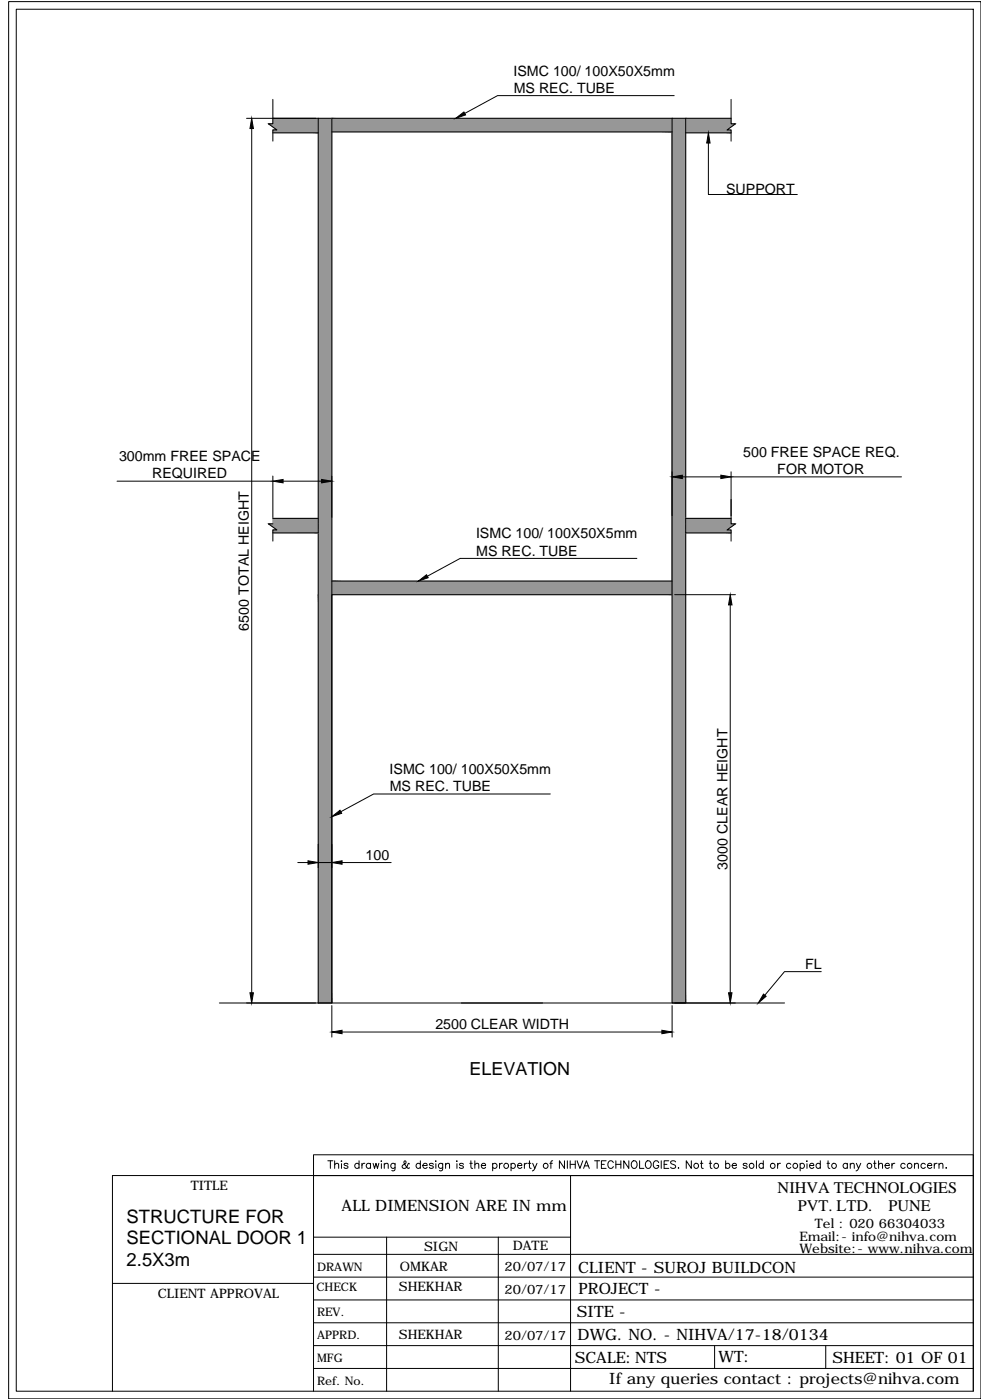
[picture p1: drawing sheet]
<svg xmlns="http://www.w3.org/2000/svg" width="594mm" height="841mm" viewBox="0 0 594 841" stroke-linecap="round" stroke-linejoin="round" font-family="sans-serif">
<!-- layer: 0 -->
<g fill="#979797" stroke="#979797" stroke-width=".6">
<path d="M191 71v286h8zM191 71h8v286z"/>
<path d="M191 357v246h8zM191 357h8v246z"/>
<path d="M412 71v3h27zM412 71h27v3z"/>
<path d="M164 71v3h27zM164 71h27v3z"/>
<path d="M412 74v4h25zM412 74h30l-5 4z"/>
<path d="M161 74l5 4h25zM161 74h30v4z"/>
<path d="M412 78v2h27zM412 78h27v2z"/>
<path d="M164 78v2h27zM164 78h27v2z"/>
<path d="M199 71v8h205zM199 71h205v8z"/>
<path d="M199 349v8h205zM199 349h205v8z"/>
<path d="M404 71v532h8zM404 71h8v532z"/>
<path d="M412 311v4h27zM412 311h27v4z"/>
<path d="M164 311v4h27zM164 311h27v4z"/>
<path d="M412 315v3h25zM412 315h30l-5 3z"/>
<path d="M161 315l5 3h25zM161 315h30v3z"/>
<path d="M412 318v2h27zM412 318h27v2z"/>
<path d="M164 318v2h27zM164 318h27v2z"/>
</g>
<g fill="none" stroke="#000" stroke-width=".6">
<path d="M5 1h584v839h-584zM10 6h575v830h-575zM164 60v14h-3l5 4h-2v7M405 57h-106l-20 11M439 60v14h3l-5 4h2v7M148 71h43M151 77v519M164 80h27M191 71h8v532h-8zM199 79h205M199 71h205M404 71v286h-205v246"/>
<path d="M404 71h8v532h-8zM412 71h27M412 80h27M426 86v31h53M70 289h94M164 286v25h27v9h-27M170 289h23M199 286v25M404 283v27M410 286h23M439 283v27M439 286h103"/>
<path d="M164 315h-3l5 3h-2v7M439 300v15h3l-5 3h2v7M439 311h-27v9h27M383 335h-107l-19 11M199 349h205M405 357h37M439 363v233M331 477h-107l-19 11M179 518h6M191 507v14M191 518h8M199 507v14"/>
<path d="M205 518h30M493 584h-22l-12 14M132 603h339M199 604v19M205 620h193M404 604v19M197 697h3M198 697v5M201 700l1-1h1v3M201 697v5M205 697v1zM205 699v3"/>
<path d="M209 699h-1h-1l2 2v1h-1l-1-1M216 699a1.4 1.4 0 0 0-2 0 1.4 1.4 0 0 0 0 2 1.4 1.4 0 0 0 2 0M216 697v5M217 699v3M219 699h-1l-1 1M223 699a1.5 1.5 0 0 0-3 0 1.4 1.4 0 0 0 0 2 1.5 1.5 0 0 0 3 0M223 699v3M224 699l1 3 1-3 1 3 1-3M229 698h.1M229 699v3M231 700l1-1h1v3M231 699v3"/>
<path d="M237 699v4h-2M237 699a1.4 1.4 0 0 0-2 0 1.4 1.4 0 0 0 0 2 1.4 1.4 0 0 0 2 0M246 699h-1a2.7 2.7 0 0 1-3 2v-1l2-2-1-1v1v2l2 2h1v-1M253 699a1.5 1.5 0 0 0-3 0 1.4 1.4 0 0 0 0 2 1.5 1.5 0 0 0 3 0M253 697v5M260 699h-1h-1l2 2v1h-1l-1-1M262 697v1zM262 699v3M266 699v4h-2M266 699a1.4 1.4 0 0 0-2 0 1.4 1.4 0 0 0 0 2 1.4 1.4 0 0 0 2 0M268 700l1-1h1v3M268 699v3"/>
<path d="M274 698h1zM274 699v3M278 699h-2l2 2v1h-1l-1-1M282 699h2M283 697v4l1 1M285 700l1-1h1l1 3M285 697v5M296 699a1.5 1.5 0 0 1 2 0 1.5 1.5 0 0 1 0 2 1.5 1.5 0 0 1-2 0M296 699v4M300 699v3M302 699h-1l-1 1M307 699a1.4 1.4 0 0 1 2 0 1.4 1.4 0 0 1 0 2 1.4 1.4 0 0 1-2 0"/>
<path d="M307 699v4M315 699v3M317 699h-1l-1 1M317 699h2M318 697v4l1 1M320 699l1 3 2-3M330 699h2M332 697l-1 1v4M339 697v5l-3-5v5M341 697v5M343 697v5M343 699h3"/>
<path d="M346 697v5M347 697l1 5 2-5M357 697h3M359 697v5M361 699h2M364 697h-3v5h3M368 698a1.7 1.7 0 0 0-1-1 1.7 1.7 0 0 0-2 2v1a1.7 1.7 0 0 0 2 2 1.7 1.7 0 0 0 1-1M370 699h3M370 697v5M373 697v5M378 697v5l-3-5v5M380 698a2.1 2.1 0 0 1 3 2 2.1 2.1 0 0 1-3 2l-1-2z"/>
<path d="M384 697v5h3M389 698a2.1 2.1 0 0 1 2 2 2.1 2.1 0 0 1-2 2l-1-2zM396 698a1.7 1.7 0 0 0-2-1 1.7 1.7 0 0 0-2 2v1a1.6 1.6 0 0 0 2 2 1.6 1.6 0 0 0 2-2h-1M397 697v5M399 699h2M402 697h-3v5h3M406 698l-1-1-2 1v1l2 1 1 1-1 1-2-1M415 697v5l-3-5v5M421 699h1M421 697v4l1 1M426 699h2M427 697v4l1 1"/>
<path d="M436 699a1.4 1.4 0 0 1 2 0 1.4 1.4 0 0 1 0 2 1.4 1.4 0 0 1-2 0M436 697v5M449 699h-1h-2l3 2v1h-2l-1-1M454 697v5M458 699a1.4 1.4 0 0 0-2 0 1.4 1.4 0 0 0 0 2 1.4 1.4 0 0 0 2 0M458 697v5M467 699v3M469 699h-1l-1 1M475 699a1.4 1.4 0 0 0-2 0 1.4 1.4 0 0 0 0 2 1.4 1.4 0 0 0 2 0M481 699a1.4 1.4 0 0 1 2 0 1.4 1.4 0 0 1 0 2 1.4 1.4 0 0 1-2 0M481 699v4M485 698h.1"/>
<path d="M485 699v3M493 699a1.4 1.4 0 0 0-2 0 1.4 1.4 0 0 0 0 2 1.4 1.4 0 0 0 2 0M493 697v5M497 699h1M497 697v4l2 1M509 699a1.4 1.4 0 0 0-2 0 1.4 1.4 0 0 0 0 2 1.4 1.4 0 0 0 2 0M509 699v3M511 700l1-1h1v3M511 699v3M514 699l2 3 1-3M525 699h1M525 697v4l1 1"/>
<path d="M528 700l1-1h1v3M528 697v5M536 699v3M537 699h-1v1M544 699a1.4 1.4 0 0 0-2 0 1.4 1.4 0 0 0 0 2 1.4 1.4 0 0 0 2 0M549 700l1-1h1l1 3M549 699v3M556 699a1.5 1.5 0 0 0-2 0 1.5 1.5 0 0 0 0 2 1.5 1.5 0 0 0 2 0M561 699v3M563 699h-1l-1 1M564 700l1-1h1v3M564 699v3"/>
<path d="M188 706v130M254 700h3a1.4 1.4 0 0 0-2-1 1.4 1.4 0 0 0-1 2l1 1 2-1M289 700h3a1.4 1.4 0 0 0-2-1 1.4 1.4 0 0 0-1 2l1 1 2-1M311 700h2a1.4 1.4 0 0 0-1-1 1.4 1.4 0 0 0-1 2l1 1 1-1M321 702l-1 1M343 706v130M351 702l1-5 2 5M351 700h2M408 701v1zM440 700h2a1.4 1.4 0 0 0-2-1 1.4 1.4 0 0 0 0 2l1 1 1-1M486 700h3a1.4 1.4 0 0 0-2-1 1.4 1.4 0 0 0-1 2l1 1 2-1M516 702l-2 1"/>
<path d="M532 700h2a1.4 1.4 0 0 0-2-1 1.4 1.4 0 0 0 0 2l1 1 1-1M557 700h3a1.5 1.5 0 0 0-2-1 1.5 1.5 0 0 0-1 2 1.5 1.5 0 0 0 2 1l1-1M568 701v1zM188 754h397M188 743h155M232 743v93M299 743v93M68 771h120M188 767h397M188 795h397M188 781h397M188 808h397"/>
<path d="M429 808v14M496 808v14M68 836v-130h517h-397v-12h397v142M188 822h397"/>
<circle cx="304" cy="700" r="1.5"/>
<circle cx="328" cy="700" r="1.5"/>
<circle cx="418" cy="700" r="1.5"/>
<circle cx="430" cy="700" r="1.5"/>
<circle cx="451" cy="700" r="1.5"/>
<circle cx="464" cy="700" r="1.5"/>
<circle cx="478" cy="700" r="1.5"/>
<circle cx="501" cy="700" r="1.5"/>
<circle cx="522" cy="700" r="1.5"/>
<circle cx="546" cy="700" r="1.5"/>
</g>
<g fill="#000" stroke="#000" stroke-width=".6">
<path d="M151 71l1 6h-2zM274 71l5-4 1 2zM426 80l1 6h-2zM164 289l6-1v2zM193 288l6 1-6 1zM404 286l6-1v2zM433 285l6 1-6 1zM251 349l5-4 1 2zM439 357l1 6h-2zM199 491l5-4 1 2zM185 517l6 1-6 1zM199 518l6-1v2z"/>
<path d="M150 596h2l-1 7zM438 596h2l-1 7zM459 597l1 2-5 4zM199 620l6-1v2zM398 619l6 1-6 1z"/>
</g>
<g font-size="11.1">
<text x="76" y="735">STRUCTURE FOR</text>
<text x="76" y="748">SECTIONAL DOOR 1</text>
<text x="76" y="761">2.5X3m</text>
</g>
<text font-size="10.8" x="282" y="646">ELEVATION</text>
<g font-size="9.7">
<text x="467" y="717">NIHVA TECHNOLOGIES</text>
<text x="479" y="728">PVT. LTD.</text>
<text x="534" y="728">PUNE</text>
</g>
<g font-size="9.4">
<text x="205" y="728">ALL DIMENSION ARE IN mm</text>
<text x="347" y="765">CLIENT - SUROJ BUILDCON</text>
<text x="347" y="777">PROJECT -</text>
<text x="347" y="791">SITE -</text>
<text x="347" y="805">DWG. NO. - NIHVA/17-18/0134</text>
<text x="345" y="819">SCALE:NTS</text>
<text x="432" y="818">WT:</text>
<text x="500" y="819">SHEET: 01 OF 01</text>
<text x="366" y="831">If any queries contact : projects@nihva.com</text>
</g>
<g font-size="8.6">
<text x="308" y="45">ISMC 100/ 100X50X5mm</text>
<text x="309" y="56">MS REC. TUBE</text>
<text x="436" y="116">SUPPORT</text>
<text x="446" y="274">500 FREE SPACE REQ.</text>
<text x="71" y="277">300mm FREE SPACE</text>
<text x="91" y="287">REQUIRED</text>
<text x="467" y="285">FOR MOTOR</text>
<text x="286" y="323">ISMC 100/ 100X50X5mm</text>
<text x="286" y="334">MS REC. TUBE</text>
<text x="150" y="379" transform="rotate(-90 150 379)">6500 TOTAL HEIGHT</text>
<text x="234" y="465">ISMC 100/ 100X50X5mm</text>
<text x="234" y="475">MS REC. TUBE</text>
<text x="220" y="517">100</text>
<text x="437" y="522" transform="rotate(-90 437 522)">3000 CLEAR HEIGHT</text>
<text x="484" y="582">FL</text>
<text x="262" y="618">2500 CLEAR WIDTH</text>
</g>
<g font-size="7.8">
<text x="115" y="715">TITLE</text>
<text x="489" y="737">Tel : 020 66304033</text>
<text x="480" y="745">Email:- info@nihva.com</text>
<text x="255" y="752">SIGN</text>
<text x="308" y="751">DATE</text>
<text x="480" y="753">Website:- www.nihva.com</text>
<text x="240" y="764">OMKAR</text>
<text x="303" y="764">20/07/17</text>
<text x="95" y="780">CLIENT APPROVAL</text>
<text x="240" y="776">SHEKHAR</text>
<text x="303" y="777">20/07/17</text>
<text x="240" y="804">SHEKHAR</text>
<text x="303" y="805">20/07/17</text>
</g>
<g font-size="7.1">
<text x="190" y="763">DRAWN</text>
<text x="190" y="775">CHECK</text>
<text x="190" y="791">REV.</text>
<text x="190" y="804">APPRD.</text>
<text x="190" y="818">MFG</text>
<text x="190" y="832">Ref. No.</text>
</g>
</svg>
